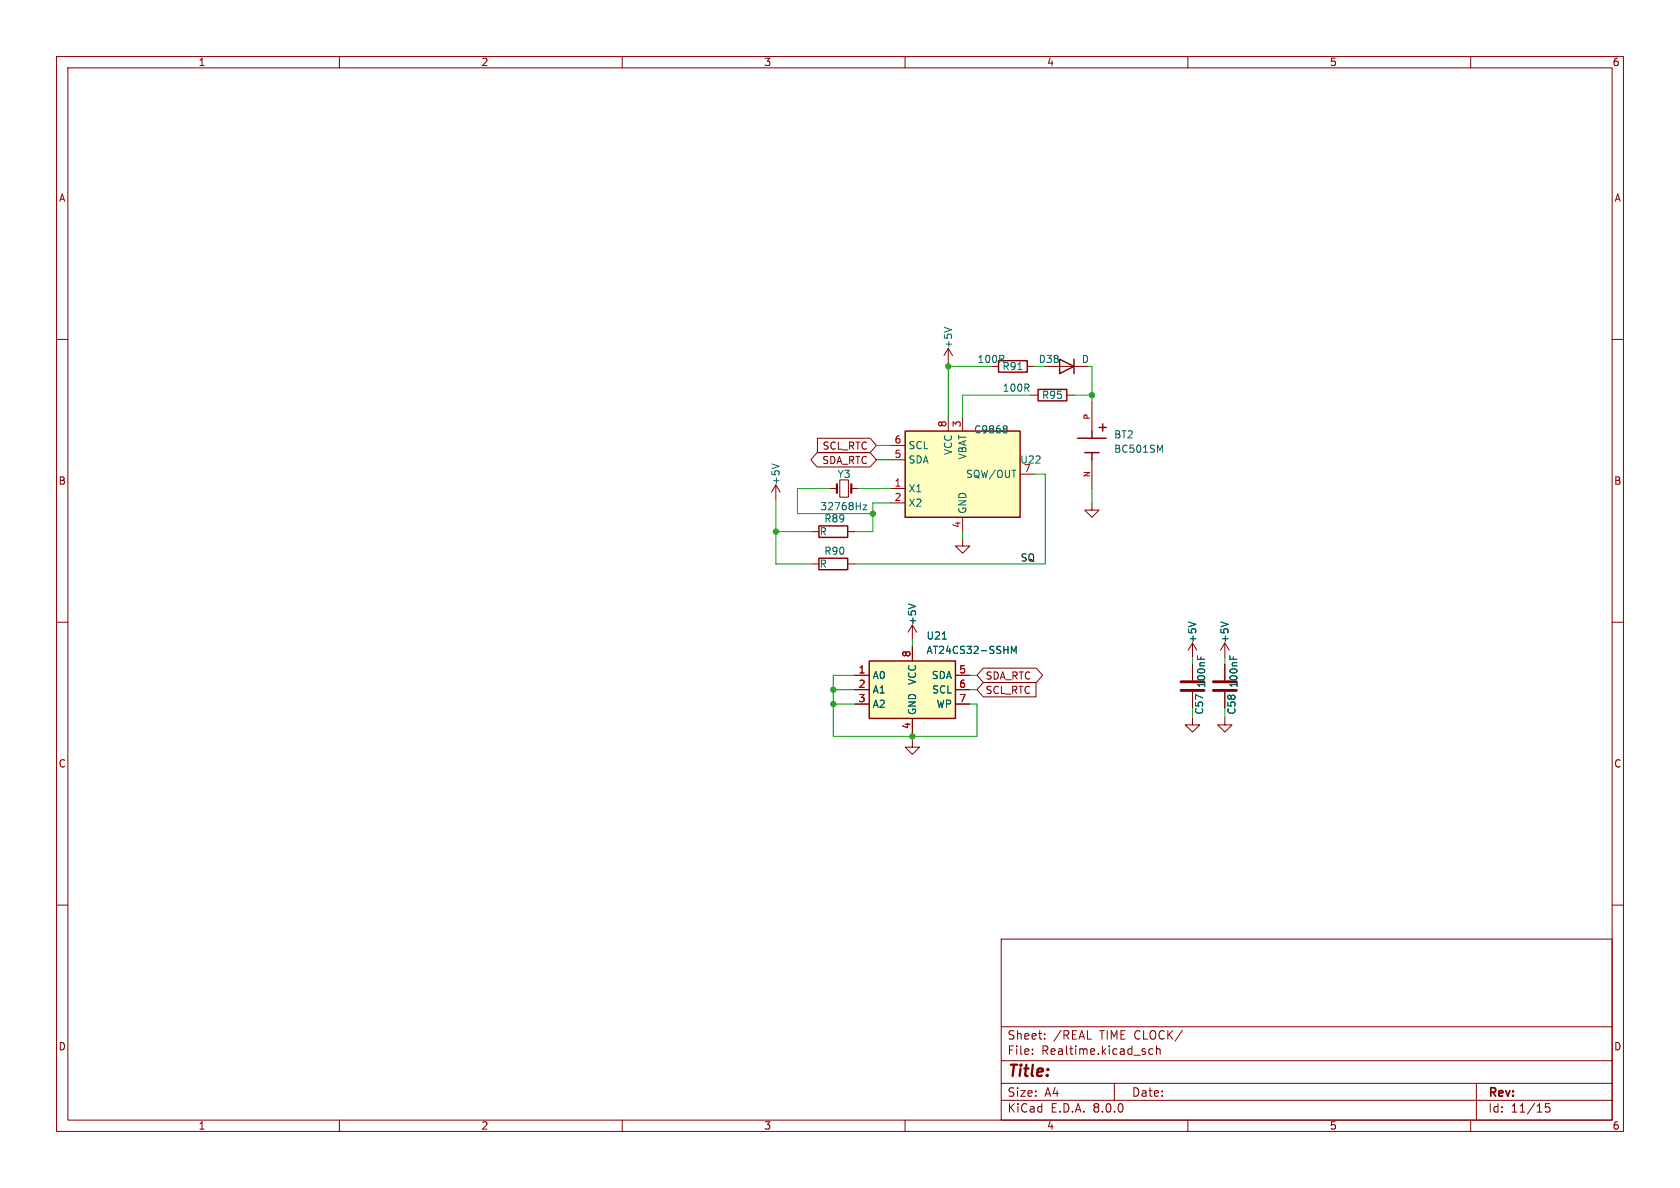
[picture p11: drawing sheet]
<svg xmlns="http://www.w3.org/2000/svg" width="297mm" height="210mm" viewBox="0 0 297 210" stroke-linecap="round" stroke-linejoin="round" font-family="sans-serif">
<g fill="none" stroke="#840000" stroke-width=".18">
<path d="M10 10h277v190h-277zM12 12h273v186h-273zM60 10v2M110 10v2M160 10v2M210 10v2M260 10v2M10 60h2M285 60h2M167.6 61.6l-.7 1.3M167.6 61.6v2.5M167.6 61.6l.8 1.3"/>
<path d="M181.6 64.8h1.3M182.2 69.9h1.3M188.6 69.9h1.3M137.2 85.7l-.8 1.3M137.2 85.7v2.6M137.2 85.7l.7 1.3M143.5 99.7h1.3M143.5 94h1.3M149.9 99.7h1.2M149.9 94h1.2M10 110h2M161.3 110.5l-.8 1.3"/>
<path d="M161.3 110.5v2.5M161.3 110.5l.8 1.3M210.8 113.7v2.5M210.8 117.5v2.8M210.8 113.7l-.7 1.2M210.8 113.7l.8 1.2M216.5 113.7l-.7 1.2M216.5 113.7v2.5M216.5 113.7l.8 1.2M285 110h2M161.3 130.8v1.3h1.3l-1.3 1.3-1.3-1.3h1.3M210.8 122.3v2.8"/>
<path d="M10 160h2M285 160h2M177 166h108v32h-108zM60 198v2M110 198v2M160 198v2M177 194.5h108M177 191.5h108M177 187.5h108M177 181.5h108M182.5 186.3v.1M182.5 185.5v.1"/>
<path d="M184.7 183.6v.1M184.7 182.8v.1M197 191.5v3M203.8 185.5l-.4-.1-.3 .3v.4l.1 .2h.6M204.5 185.5l.2-.1 .3 .1 .1 .9M204.5 184.9v1.5M210 198v2M260 198v2M261 191.5v6.5M274 195.1h-.8v.7l.2-.1h.5l.1 .3v.5l-.3 .1-.5-.1"/>
</g>
<path d="M176.5 63.8h5.1v2h-5.1zM183.5 68.8h5.1v2.1h-5.1zM144.8 98.7h5.1v2h-5.1zM144.8 93h5.1v2h-5.1z" fill="none" stroke="#840000" stroke-width=".25"/>
<path d="M166.9 57.9l1.3 .4M179.9 65.3h.8M136.5 82l1.2 .4M160.6 106.8l1.3 .4M210.1 109.9l1.3 .5M211.7 115.9v.6M212.3 116.1v.4M215.8 109.9l1.3 .5" fill="none" stroke="#006464" stroke-width=".18"/>
<path d="M208.8 120.5h4.1M208.8 122h4.1" fill="none" stroke="#840000" stroke-width=".51"/>
<path d="M153.7 116.8h15.2v10.2h-15.2z" fill="#ffffc2"/>
<path d="M190.5 77.5h5.1M193 76.2v1.3M194.3 75.6h1.3M194.9 74.9v1.3M191.8 80h2.5M193 80v1.3M153.7 116.8h15.2v10.2h-15.2z" fill="none" stroke="#840000" stroke-width=".25"/>
<g fill="none" stroke="#840000" stroke-width=".18">
<path d="M193 71.1v5.1M146.7 86.4h1.3M148.5 84.8h1.5v3.1h-1.5zM150.5 86.4h1.3M193 88.9v1.3h1.3l-1.3 1.2-1.2-1.2h1.2M193 81.3v5.1M151.1 119.4h2.6M161.3 114.3v2.5M168.9 119.4h2.5M216.5 117.5v2.8M151.1 121.9h2.6M151.1 124.5h2.6"/>
<path d="M161.3 127v2.5M168.9 121.9h2.5M168.9 124.5h2.5M210.8 126.9v1.2h1.3l-1.3 1.3-1.3-1.3h1.3M216.5 126.9v1.2h1.3l-1.3 1.3-1.2-1.3h1.2M216.5 122.3v2.8"/>
</g>
<path d="M205.1 79.6l.4-.9v1.3M152.6 89.3h.6l-.6 .8h.6M166.6 113h.7M178.8 115.5v-1.3l.4 1 .4-1v1.3M217.4 115.9v.6M218 116.1v.4" fill="none" stroke="#006464" stroke-width=".18"/>
<path d="M214.5 120.5h4.1M214.5 122h4.1" fill="none" stroke="#840000" stroke-width=".51"/>
<path d="M148 85.6v1.5M150.5 85.6v1.5" fill="none" stroke="#840000" stroke-width=".38"/>
<path d="M160 76.2h20.3v15.2h-20.3z" fill="#ffffc2"/>
<path d="M160 76.2h20.3v15.2h-20.3zM187.3 63.5l2.6 1.3-2.6 1.2zM189.9 63.5v2.5" fill="none" stroke="#840000" stroke-width=".25"/>
<g fill="none" stroke="#840000" stroke-width=".18">
<path d="M144.5 77.5h9.3l1.1 1.2-1.1 1.3h-9.3zM157.5 78.7h2.5M167.6 73.7v2.5M170.2 73.7v2.5M184.8 64.8h7.6M144.5 80h9.3l1.1 1.3-1.1 1.3h-9.3l-1.2-1.3zM157.5 86.4h2.5M157.5 88.9h2.5M157.5 81.3h2.5M170.2 95.3v1.2h1.2l-1.2 1.3-1.3-1.3h1.3M170.2 91.4v2.6M180.3 83.8h2.6"/>
<path d="M151.1 119.4h2.6M161.3 114.3v2.5M168.9 119.4h2.5M173.8 118.1h9.4l1.1 1.3-1.1 1.3h-9.4l-1.1-1.3zM210.8 117.5v2.8M216.5 117.5v2.8M151.1 121.9h2.6M151.1 124.5h2.6M161.3 127v2.5M168.9 121.9h2.5M168.9 124.5h2.5M173.8 120.6h9.3v2.6h-9.3l-1.1-1.3z"/>
<path d="M210.8 122.3v2.8M216.5 122.3v2.8"/>
</g>
<g fill="none" stroke="#006464" stroke-width=".18">
<path d="M172.6 76.4l.3 .1 .3-.1M174.3 76.4l-.5 .1M175 76.4l.2 .1 .4-.1M176.2 76.4l.2 .1 .4-.1M177.6 75.8l-.3 .2 .1 .4 .2 .1h.4l.1-.2v-.3l-.3-.2M177.6 75.8l-.3-.2 .3-.3h.4l.1 .2-.3 .3M177.6 75.8h.2M160.6 106.8l1.3 .4M166.6 113h.7M178.8 115.5v-1.3l.4 1 .4-1v1.3M210.1 109.9l1.3 .5M211.7 115.9v.6"/>
<path d="M212.3 116.1v.4M215.8 109.9l1.3 .5M217.4 115.9v.6M218 116.1v.4"/>
</g>
<g fill="none" stroke="#009600" stroke-width=".18">
<path d="M154.9 78.7h2.6M167.6 64.8h7.7M167.6 64.1v9.6M182.2 69.9h-12v3.8M182.9 64.8h1.9M189.9 69.9h3.1M192.4 64.8h.6v6.3M137.2 94h6.3M137.2 88.3v11.4h6.3M146.7 86.4h-5.7v4.4h13.3M151.8 86.4h5.7M154.9 81.3h2.6"/>
<path d="M157.5 88.9h-3.2v5.1h-3.2M170.2 94v1.3M182.9 83.8h1.9v15.9h-33.7M193 86.4v2.5M151.1 119.4h-3.8v10.8h25.4v-5.7h-1.3M161.3 113v1.3M171.4 119.4h1.3M210.8 116.2v1.3M216.5 116.2v1.3M147.3 124.5h3.8M147.3 121.9h3.8M161.3 129.5v1.3"/>
<path d="M171.4 121.9h1.3M210.8 125.1v1.8M216.5 125.1v1.8"/>
</g>
<g fill="#009600" stroke="#009600" stroke-width=".18">
<circle cx="147.3" cy="121.9" r=".46"/>
<circle cx="154.3" cy="90.8" r=".46"/>
<circle cx="137.2" cy="94" r=".46"/>
<circle cx="147.3" cy="124.5" r=".46"/>
<circle cx="161.3" cy="130.2" r=".46"/>
<circle cx="167.6" cy="64.8" r=".46"/>
<circle cx="193" cy="69.9" r=".46"/>
</g>
<text font-size="2.8" fill="#840000" x="178" y="190.9">Title:</text>
<g font-size="2.1" fill="#840000">
<text x="178" y="184">Sheet:</text>
<text x="186.2" y="184">/REAL</text>
<text x="194.5" y="184">TIME CLOCK/</text>
<text x="178" y="186.7">File:</text>
<text x="184.1" y="186.7">Realtime.kicad_sch</text>
<text x="178" y="196.9">KiCad</text>
<text x="178" y="194.1">Size:</text>
<text x="184.7" y="194.1">A4</text>
<text x="185.7" y="196.9">E.D.A.</text>
<text x="193.3" y="196.9">8.0.0</text>
<text x="200" y="194.1">Date:</text>
<text x="263" y="194.3">Rev:</text>
<text x="263" y="196.9">Id:</text>
<text x="267.1" y="196.9">11/15</text>
</g>
<g font-size="1.8" fill="#840000">
<text x="35" y="11.9">1</text>
<text x="85" y="11.9">2</text>
<text x="135" y="11.9">3</text>
<text x="185" y="11.9">4</text>
<text x="235" y="11.9">5</text>
<text x="285" y="11.9">6</text>
<text x="10.3" y="35.9">A</text>
<text x="285.3" y="35.9">A</text>
<text x="145.3" y="82.2">SDA_RTC</text>
<text x="145.3" y="79.7">SCL_RTC</text>
<text x="10.3" y="85.9">B</text>
<text x="285.3" y="85.9">B</text>
<text x="174.1" y="120.3">SDA_RTC</text>
<text x="174.1" y="122.9">SCL_RTC</text>
<text x="10.3" y="135.9">C</text>
<text x="285.3" y="135.9">C</text>
<text x="10.3" y="185.9">D</text>
<text x="285.3" y="185.9">D</text>
<text x="35" y="199.9">1</text>
<text x="85" y="199.9">2</text>
<text x="135" y="199.9">3</text>
<text x="185" y="199.9">4</text>
<text x="235" y="199.9">5</text>
<text x="285" y="199.9">6</text>
</g>
<g font-size="1.8" fill="#006464">
<text x="168.5" y="61.7" transform="rotate(-90 168.5 61.7)">+5V</text>
<text x="172.7" y="64.4">100R</text>
<text x="177.1" y="65.6">R91</text>
<text x="183.5" y="64.4">D38</text>
<text x="191.1" y="64.4">D</text>
<text x="177.2" y="69.4">100R</text>
<text x="184.1" y="70.7">R95</text>
<text x="171.6" y="75.8">C9868</text>
<text x="196.9" y="77.7">BT2</text>
<text x="160.5" y="82.1">SDA</text>
<text x="160.5" y="79.6">SCL</text>
<text x="168.5" y="80.5" transform="rotate(-90 168.5 80.5)">VCC</text>
<text x="171" y="81.3" transform="rotate(-90 171 81.3)">VBAT</text>
<text x="180.3" y="82.1">U22</text>
<text x="180.9" y="83.6">7</text>
<text x="196.9" y="80.2">BC501SM</text>
<text x="138" y="85.9" transform="rotate(-90 138 85.9)">+5V</text>
<text x="148" y="84.7">Y3</text>
<text x="160.5" y="87.2">X1</text>
<text x="160.5" y="89.8">X2</text>
<text x="170.7" y="84.7">SQW/OUT</text>
<text x="144.8" y="94.8">R</text>
<text x="144.9" y="90.4">32768Hz</text>
<text x="145.6" y="92.6">R89</text>
<text x="171" y="90.9" transform="rotate(-90 171 90.9)">GND</text>
<text x="144.8" y="100.6">R</text>
<text x="145.6" y="98.3">R90</text>
<text x="162.2" y="110.6" transform="rotate(-90 162.2 110.6)">+5V</text>
<text x="163.7" y="113.3">U21</text>
<text x="211.7" y="113.8" transform="rotate(-90 211.7 113.8)">+5V</text>
<text x="217.4" y="113.8" transform="rotate(-90 217.4 113.8)">+5V</text>
<text x="163.7" y="115.8">AT24CS32-SSHM</text>
<text x="154.2" y="120.2">A0</text>
<text x="154.2" y="122.8">A1</text>
<text x="154.2" y="125.3">A2</text>
<text x="162.2" y="121.2" transform="rotate(-90 162.2 121.2)">VCC</text>
<text x="164.6" y="120.2">SDA</text>
<text x="164.7" y="122.8">SCL</text>
<text x="165.5" y="125.3">WP</text>
<text x="213.3" y="121.7" transform="rotate(-90 213.3 121.7)">100nF</text>
<text x="219" y="121.7" transform="rotate(-90 219 121.7)">100nF</text>
<text x="162.2" y="126.5" transform="rotate(-90 162.2 126.5)">GND</text>
<text x="212.9" y="126.4" transform="rotate(-90 212.9 126.4)">C57</text>
<text x="218.6" y="126.4" transform="rotate(-90 218.6 126.4)">C58</text>
</g>
<g font-size="1.8" fill="#a90000">
<text x="167.4" y="75.6" transform="rotate(-90 167.4 75.6)">8</text>
<text x="169.9" y="75.6" transform="rotate(-90 169.9 75.6)">3</text>
<text x="158" y="81">5</text>
<text x="158" y="78.5">6</text>
<text x="158" y="86.1">1</text>
<text x="158" y="88.6">2</text>
<text x="169.9" y="93.4" transform="rotate(-90 169.9 93.4)">4</text>
<text x="151.7" y="119.1">1</text>
<text x="161" y="116.3" transform="rotate(-90 161 116.3)">8</text>
<text x="169.5" y="119.1">5</text>
<text x="151.7" y="121.7">2</text>
<text x="151.7" y="124.2">3</text>
<text x="169.5" y="121.7">6</text>
<text x="169.5" y="124.2">7</text>
<text x="161" y="129" transform="rotate(-90 161 129)">4</text>
</g>
<text font-size="1.8" fill="#0f0f0f" x="180.3" y="99.3">SQ</text>
<g font-size="1.4" fill="#a90000">
<text x="192.8" y="74.3" transform="rotate(-90 192.8 74.3)">P</text>
<text x="192.8" y="84.5" transform="rotate(-90 192.8 84.5)">N</text>
</g>
</svg>
